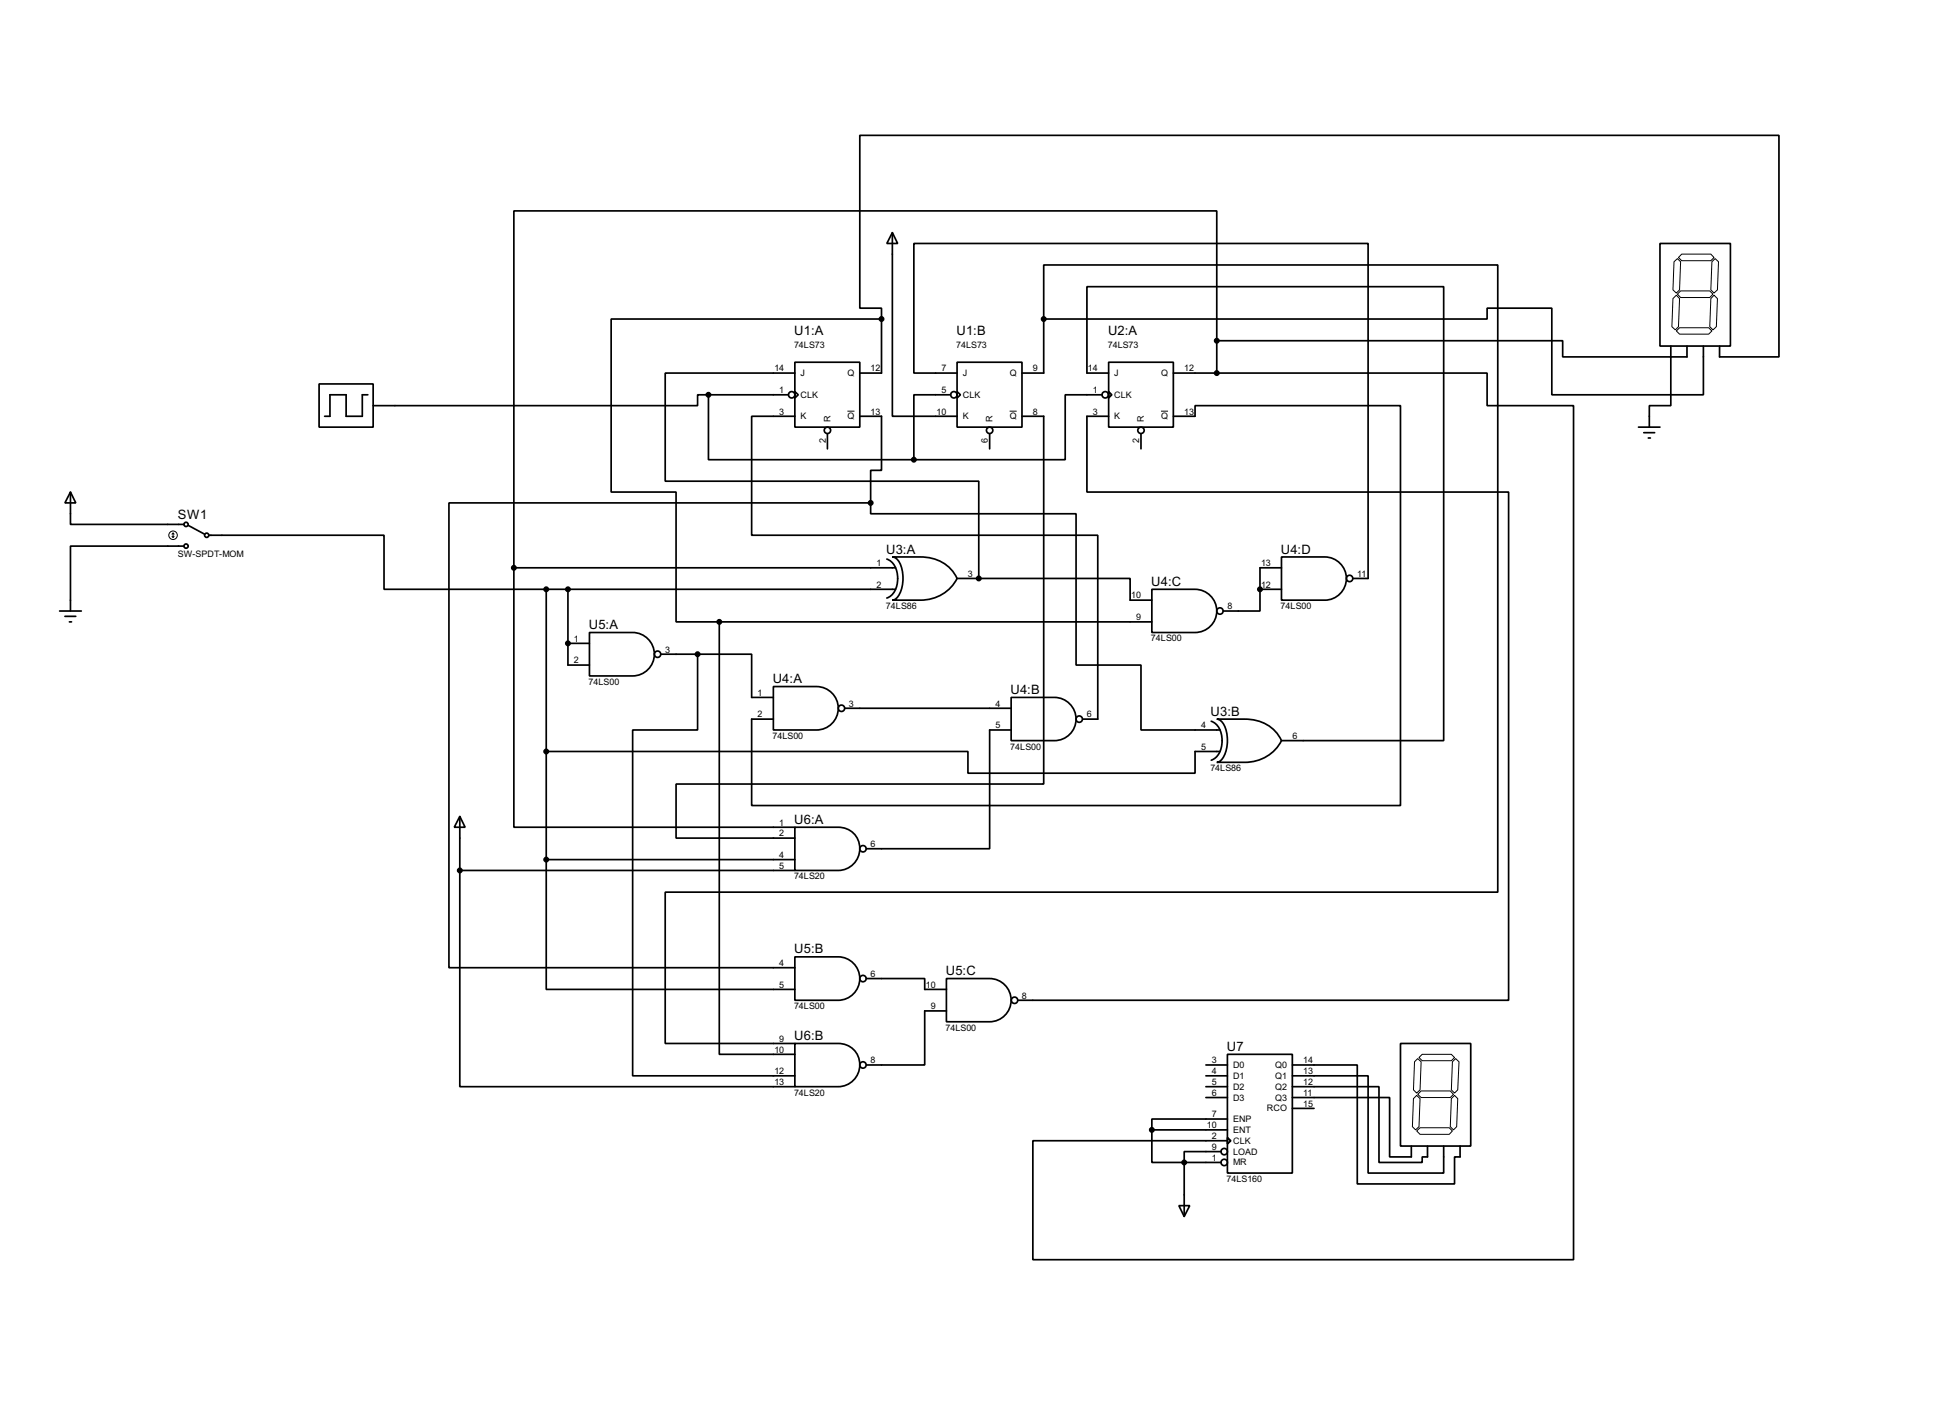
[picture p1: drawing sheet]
<svg xmlns="http://www.w3.org/2000/svg" width="460mm" height="333mm" viewBox="0 0 460 333" stroke-linecap="round" stroke-linejoin="round" font-family="sans-serif">
<g fill="none" stroke="#000" stroke-width=".4">
<path d="M209.6 54.7l1.3 2.5h-2.6zM209.6 54.7v43.1h15.2M389.9 57.2h16.6v24.1h-16.6zM207.1 75h-63.5v40.6h15.2v30.5h10.2M207.1 75v-2.6h-5.1v-40.6h215.9v52.1h-14v-2.6M207.1 75v12.7h-5.1M245.2 75v-12.7h106.6v147.3h-195.5v35.6h30.4M245.2 75h104.1v-2.6h15.2v20.4h35.6v-11.5M245.2 75v12.7h-5.1M75 90.2h12.7v10.2h-12.7zM86.4 92.8h-1.3v5h-3.8v-5h-3.8v5h-1.2M166.4 92.8v15.2h48.3"/>
<path d="M166.4 92.8h-2.5v2.5h-76.2M166.4 92.8h18.8M186.7 85.1h15.3v15.3h-15.3zM186.7 92l.8 .8-.8 .7zM186.7 97.8h-10.1v28h81.3v43.2h-3.6M186.7 87.7h-30.4v25.4h73.6v22.8M202 97.8h5.1v12.7h-2.6v7.7M223.3 92.8h-8.6v15.2M224.8 85.1h15.3v15.3h-15.3zM224.8 92l.8 .8-.8 .7zM224.8 87.7h-10.1v-30.5h106.7v78.7h-3.6M240.1 97.8h5.1v86.4h-86.4v12.7h27.9"/>
<path d="M258.9 92.8h-8.7v15.2h-35.5M260.4 85.1h15.2v15.3h-15.2zM260.4 92l.8 .8-.8 .7zM260.4 87.7h-5.1v-20.3h83.8v106.6h-38.1M260.4 97.8h-5.1v17.8h99.1v119.4h-115.3M275.6 97.8h5.1v-2.5h48.3v94h-152.4v-20.3h5.1M275.6 87.7h10.2M285.8 80.1v-30.5h-165.1v83.8M285.8 80.1h81.3v3.8h29.2v-2.6M285.8 87.7h63.5v7.6h20.3v200.7h-127v-28h45.7M285.8 80.1v7.6M392.5 81.3v14h-5.1v5.1"/>
<path d="M16.6 115.6l1.2 2.6h-2.5zM16.6 115.6v7.6h26.6M194.4 101.9v3.6M204.5 118.2v2.5h48.3v35.6h15.2v15.2h18.6M204.5 118.2h-99v109.2h81.2M232.5 101.9v3.6M268 101.9v3.6M384.9 100.4h5M386.1 101.7h2.6M387.2 102.9h.5M43.2 128.3h-26.6v15.3M44.3 123.5l3.8 2"/>
<path d="M49.1 125.8h41.1v12.7h38.1M120.7 133.4v61h66M120.7 133.4h89.7M128.3 138.5h82.1M128.3 138.5v63.5M133.4 138.5v17.8h5.1M208.3 131.4a5.1 5.1 0 0 1 2.4 6.1 3.9 3.9 0 0 1-2.4 3M209.6 130.9h6.6a9.1 9.1 0 0 1 8.6 5 9.5 9.5 0 0 1-8.6 5.1h-6.6a3.5 3.5 0 0 0 2.3-3.1 7.3 7.3 0 0 0-1.4-6.7zM224.8 135.9h5.1M229.9 135.9h35.6v5.1h5.1M270.6 138.5h10.1a5.1 5.1 0 0 1 5.1 5 5.1 5.1 0 0 1-5.1 5.1h-10.1zM296 138.5v5.1h-8.7"/>
<path d="M296 138.5h5M301 130.9h10.2a5.1 5.1 0 0 1 5.1 5 5.1 5.1 0 0 1-5.1 5.1h-10.2zM301 133.4h-5v5.1M14 143.6h5.1M15.3 144.8h2.5M16.3 146.1h.5M133.4 151.2h5.1M138.5 148.6h10.1a5.1 5.1 0 0 1 5.1 5.1 5.1 5.1 0 0 1-5.1 5.1h-10.1zM155.2 153.7h8.7M163.9 153.7h12.7v10.2h5.1M163.9 153.7v17.8h-15.3v81.3h38.1M169 146.1v101.6h17.7"/>
<path d="M169 146.1h101.6M128.3 176.6h99.1v5.1h53.3v-5.1h5.9M181.7 161.3h10.1a5.1 5.1 0 0 1 5.1 5.1 5.1 5.1 0 0 1-5.1 5.1h-10.1zM198.4 166.4h39.1M237.5 163.9h10.2a5.1 5.1 0 0 1 5.1 5 5.1 5.1 0 0 1-5.1 5.1h-10.2zM237.5 171.5h-5v27.9h-29M284.5 169.5a5.1 5.1 0 0 1 2.4 6.1 3.9 3.9 0 0 1-2.4 3M285.8 169h6.6a9.1 9.1 0 0 1 8.6 5 9.5 9.5 0 0 1-8.6 5.1h-6.6a3.5 3.5 0 0 0 2.3-3.1 7.3 7.3 0 0 0-1.4-6.7zM108 191.8l1.3 2.6h-2.6zM108 191.8v12.7M186.7 194.4h10.2a5.1 5.1 0 0 1 5.1 5 5.1 5.1 0 0 1-5.1 5.1h-10.2zM108 204.5v50.8h78.7"/>
<path d="M108 204.5h78.7M128.3 202v30.5h58.4M128.3 202h58.4M186.7 224.8h10.2a5.1 5.1 0 0 1 5.1 5.1 5.1 5.1 0 0 1-5.1 5.1h-10.2zM203.5 229.9h13.7v2.6h5.1M222.3 229.9h10.2a5.1 5.1 0 0 1 5 5.1 5.1 5.1 0 0 1-5 5.1h-10.2zM222.3 237.5h-5.1v12.7h-13.7M186.7 245.2h10.2a5.1 5.1 0 0 1 5.1 5 5.1 5.1 0 0 1-5.1 5.1h-10.2zM283.3 252.8h5M283.3 255.3h5M283.3 250.2h5M283.3 257.9h5"/>
<path d="M288.3 247.7h15.3v27.9h-15.3zM303.6 257.9h22.8v13.9h5.1v-2.5M303.6 255.3h20.3v17.8h10.2v-1.3h1.2v-2.5M303.6 252.8h17.8v22.8h17.7v-6.3M303.6 250.2h15.2v28h22.9v-6.4h1.3v-2.5M329 245.2h16.5v24.1h-16.5zM270.6 265.5v7.6h7.6M270.6 265.5h17.7M278.2 273.1h8.6M278.2 273.1v12.7M286.8 270.6h-8.6v2.5M288.3 267.3l.8 .7-.8 .8z"/>
<path d="M288.3 262.9h-17.7v2.6M303.6 260.4h5.1M276.9 283.3h2.6l-1.3 2.5z"/>
<circle cx="185.9" cy="92.8" r=".75"/>
<circle cx="224" cy="92.8" r=".75"/>
<circle cx="259.6" cy="92.8" r=".75"/>
<circle cx="194.3" cy="101.1" r=".75"/>
<circle cx="232.4" cy="101.1" r=".75"/>
<circle cx="268" cy="101.1" r=".75"/>
<circle cx="43.7" cy="128.3" r=".5"/>
<circle cx="43.7" cy="123.2" r=".5"/>
<circle cx="48.5" cy="125.8" r=".5"/>
<circle cx="317" cy="135.9" r=".75"/>
<circle cx="154.4" cy="153.7" r=".75"/>
<circle cx="286.5" cy="143.6" r=".75"/>
<circle cx="197.6" cy="166.4" r=".75"/>
<circle cx="253.5" cy="169" r=".75"/>
<circle cx="202.7" cy="199.4" r=".75"/>
<circle cx="202.7" cy="229.9" r=".75"/>
<circle cx="238.3" cy="235" r=".75"/>
<circle cx="202.7" cy="250.2" r=".75"/>
<circle cx="287.5" cy="270.6" r=".75"/>
<circle cx="287.5" cy="273.1" r=".75"/>
</g>
<g fill="#000">
<circle cx="229.9" cy="135.9" r=".2"/>
<circle cx="296" cy="138.5" r=".2"/>
<circle cx="133.4" cy="151.2" r=".2"/>
</g>
<g fill="none" stroke="#000" stroke-width=".23">
<path d="M395 59.7h6.9l.7 .8-.7 .8h-6.9l-.7-.8zM393.2 61.5l.8-.7 .8 .7-.3 6.6-.7 .8-.8-.8zM393.8 77.8l.7-.8h6.9l.7 .8-.7 .7h-6.9zM393.8 69.4l.7 .8-.2 6.6-.8 .7-.8-.7 .3-6.6zM394 69.1l.8-.7h6.8l.8 .7-.8 .8h-6.8zM402.1 61.5l.8-.7 .8 .7-.3 6.6-.8 .8-.7-.8zM402.6 69.4l.8 .8-.2 6.6-.8 .7-.8-.7 .3-6.6zM199.1 96.6h1.6M237.2 96.6h1.6M272.7 96.6h1.7M40.4 126l.3 .3M40.7 125.3v1"/>
<path d="M40.7 125.3l.2 .2M40.7 125.3l-.3 .2M40.9 126l-.2 .3M332 258.1l.8-.7 .8 .7-.3 6.6-.8 .8-.7-.8zM332.3 249.5l.7-.8 .8 .8-.2 6.6-.8 .7-.8-.7zM333.3 248.5l.8-.8h6.8l.8 .8-.8 .7h-6.8zM333.8 256.3h6.9l.7 .8-.7 .8h-6.9l-.8-.8zM340.9 258.1l.8-.7 .7 .7-.2 6.6-.8 .8-.7-.8zM341.2 249.5l.7-.8 .8 .8-.3 6.6-.7 .7-.8-.7zM332.8 265.7l.8-.7h6.8l.8 .7-.8 .8h-6.8z"/>
<circle cx="40.6" cy="125.8" r="1"/>
</g>
<g fill="#000" stroke="#000" stroke-width=".4">
<circle cx="207" cy="75" r=".5"/>
<circle cx="245.1" cy="75" r=".5"/>
<circle cx="166.4" cy="92.8" r=".5"/>
<circle cx="285.8" cy="80.1" r=".5"/>
<circle cx="285.8" cy="87.7" r=".5"/>
<circle cx="204.5" cy="118.2" r=".5"/>
<circle cx="214.6" cy="108" r=".5"/>
<circle cx="120.7" cy="133.4" r=".5"/>
<circle cx="128.3" cy="138.5" r=".5"/>
<circle cx="133.4" cy="138.5" r=".5"/>
<circle cx="229.9" cy="135.9" r=".5"/>
<circle cx="295.9" cy="138.5" r=".5"/>
<circle cx="133.4" cy="151.2" r=".5"/>
<circle cx="163.8" cy="153.7" r=".5"/>
<circle cx="168.9" cy="146.1" r=".5"/>
<circle cx="128.3" cy="176.6" r=".5"/>
<circle cx="108" cy="204.5" r=".5"/>
<circle cx="128.3" cy="202" r=".5"/>
<circle cx="270.5" cy="265.5" r=".5"/>
<circle cx="278.1" cy="273.1" r=".5"/>
</g>
<g font-size="3.4">
<text x="186.6" y="78.8">U1:A</text>
<text x="224.7" y="78.8">U1:B</text>
<text x="260.3" y="78.8">U2:A</text>
<text x="41.8" y="121.9">SW1</text>
<text x="208.2" y="130.1">U3:A</text>
<text x="300.9" y="130.1">U4:D</text>
<text x="270.4" y="137.6">U4:C</text>
<text x="138.3" y="147.8">U5:A</text>
<text x="181.5" y="160.5">U4:A</text>
<text x="237.4" y="163.1">U4:B</text>
<text x="284.4" y="168.2">U3:B</text>
<text x="186.6" y="193.6">U6:A</text>
<text x="186.6" y="224">U5:B</text>
<text x="222.2" y="229.1">U5:C</text>
<text x="186.6" y="244.4">U6:B</text>
<text x="288.2" y="246.9">U7</text>
</g>
<g font-size="2.4">
<text x="186.5" y="81.8">74LS73</text>
<text x="224.6" y="81.8">74LS73</text>
<text x="260.2" y="81.8">74LS73</text>
<text x="181.9" y="87.3">14</text>
<text x="188" y="88.4">J</text>
<text x="199.1" y="88.4">Q</text>
<text x="204.5" y="87.3">12</text>
<text x="221.2" y="87.3">7</text>
<text x="226.1" y="88.4">J</text>
<text x="237.2" y="88.4">Q</text>
<text x="242.6" y="87.3">9</text>
<text x="255.6" y="87.3">14</text>
<text x="261.7" y="88.4">J</text>
<text x="272.7" y="88.4">Q</text>
<text x="278.2" y="87.3">12</text>
<text x="183.1" y="92.4">1</text>
<text x="188" y="93.5">CLK</text>
<text x="221.2" y="92.4">5</text>
<text x="226.1" y="93.5">CLK</text>
<text x="256.7" y="92.4">1</text>
<text x="261.7" y="93.5">CLK</text>
<text x="183.1" y="97.4">3</text>
<text x="188" y="98.5">K</text>
<text x="195.1" y="99.1" transform="rotate(-90 195.1 99.1)">R</text>
<text x="199.1" y="98.5">Q</text>
<text x="204.5" y="97.4">13</text>
<text x="220" y="97.4">10</text>
<text x="226.1" y="98.5">K</text>
<text x="233.2" y="99.1" transform="rotate(-90 233.2 99.1)">R</text>
<text x="237.2" y="98.5">Q</text>
<text x="242.6" y="97.4">8</text>
<text x="256.7" y="97.4">3</text>
<text x="261.7" y="98.5">K</text>
<text x="268.7" y="99.1" transform="rotate(-90 268.7 99.1)">R</text>
<text x="272.7" y="98.5">Q</text>
<text x="278.2" y="97.4">13</text>
<text x="194" y="104.1" transform="rotate(-90 194 104.1)">2</text>
<text x="232.1" y="104.1" transform="rotate(-90 232.1 104.1)">6</text>
<text x="267.6" y="104.1" transform="rotate(-90 267.6 104.1)">2</text>
<text x="41.8" y="130.9">SW-SPDT-MOM</text>
<text x="205.9" y="133">1</text>
<text x="227.4" y="135.5">3</text>
<text x="296.2" y="133">13</text>
<text x="318.8" y="135.5">11</text>
<text x="205.9" y="138.1">2</text>
<text x="208.1" y="143.1">74LS86</text>
<text x="265.7" y="140.6">10</text>
<text x="288.3" y="143.2">8</text>
<text x="296.2" y="138.1">12</text>
<text x="300.8" y="143.1">74LS00</text>
<text x="266.9" y="145.7">9</text>
<text x="134.8" y="150.8">1</text>
<text x="134.8" y="155.9">2</text>
<text x="156.3" y="153.3">3</text>
<text x="270.4" y="150.7">74LS00</text>
<text x="138.3" y="160.9">74LS00</text>
<text x="178" y="163.5">1</text>
<text x="199.4" y="166">3</text>
<text x="233.9" y="166">4</text>
<text x="178" y="168.6">2</text>
<text x="181.5" y="173.6">74LS00</text>
<text x="233.9" y="171.1">5</text>
<text x="255.3" y="168.6">6</text>
<text x="282.1" y="171.1">4</text>
<text x="303.6" y="173.6">6</text>
<text x="237.3" y="176.1">74LS00</text>
<text x="282.1" y="176.2">5</text>
<text x="284.3" y="181.2">74LS86</text>
<text x="183.1" y="194">1</text>
<text x="183.1" y="196.5">2</text>
<text x="183.1" y="201.6">4</text>
<text x="204.5" y="199">6</text>
<text x="183.1" y="204.1">5</text>
<text x="186.5" y="206.6">74LS20</text>
<text x="183.1" y="227">4</text>
<text x="183.1" y="232.1">5</text>
<text x="204.5" y="229.5">6</text>
<text x="217.5" y="232.1">10</text>
<text x="186.5" y="237.1">74LS00</text>
<text x="218.6" y="237.1">9</text>
<text x="240.1" y="234.6">8</text>
<text x="183.1" y="244.8">9</text>
<text x="222.1" y="242.2">74LS00</text>
<text x="181.9" y="247.3">10</text>
<text x="204.5" y="249.8">8</text>
<text x="284.7" y="249.8">3</text>
<text x="289.6" y="250.9">D0</text>
<text x="299.5" y="250.9">Q0</text>
<text x="306.1" y="249.8">14</text>
<text x="181.9" y="252.4">12</text>
<text x="181.9" y="254.9">13</text>
<text x="186.5" y="257.4">74LS20</text>
<text x="284.7" y="252.4">4</text>
<text x="284.7" y="254.9">5</text>
<text x="284.7" y="257.5">6</text>
<text x="289.6" y="253.5">D1</text>
<text x="289.6" y="256">D2</text>
<text x="299.5" y="253.5">Q1</text>
<text x="299.5" y="256">Q2</text>
<text x="306.1" y="252.4">13</text>
<text x="306.1" y="254.9">12</text>
<text x="306.1" y="257.5">11</text>
<text x="284.7" y="262.5">7</text>
<text x="289.6" y="258.6">D3</text>
<text x="289.6" y="263.6">ENP</text>
<text x="297.6" y="261.1">RCO</text>
<text x="299.5" y="258.6">Q3</text>
<text x="306.1" y="260">15</text>
<text x="283.5" y="265.1">10</text>
<text x="284.7" y="267.6">2</text>
<text x="289.6" y="266.2">ENT</text>
<text x="289.6" y="268.7">CLK</text>
<text x="284.7" y="270.2">9</text>
<text x="284.7" y="272.7">1</text>
<text x="289.6" y="271.3">LOAD</text>
<text x="289.6" y="273.8">MR</text>
<text x="288.1" y="277.7">74LS160</text>
</g>
</svg>
